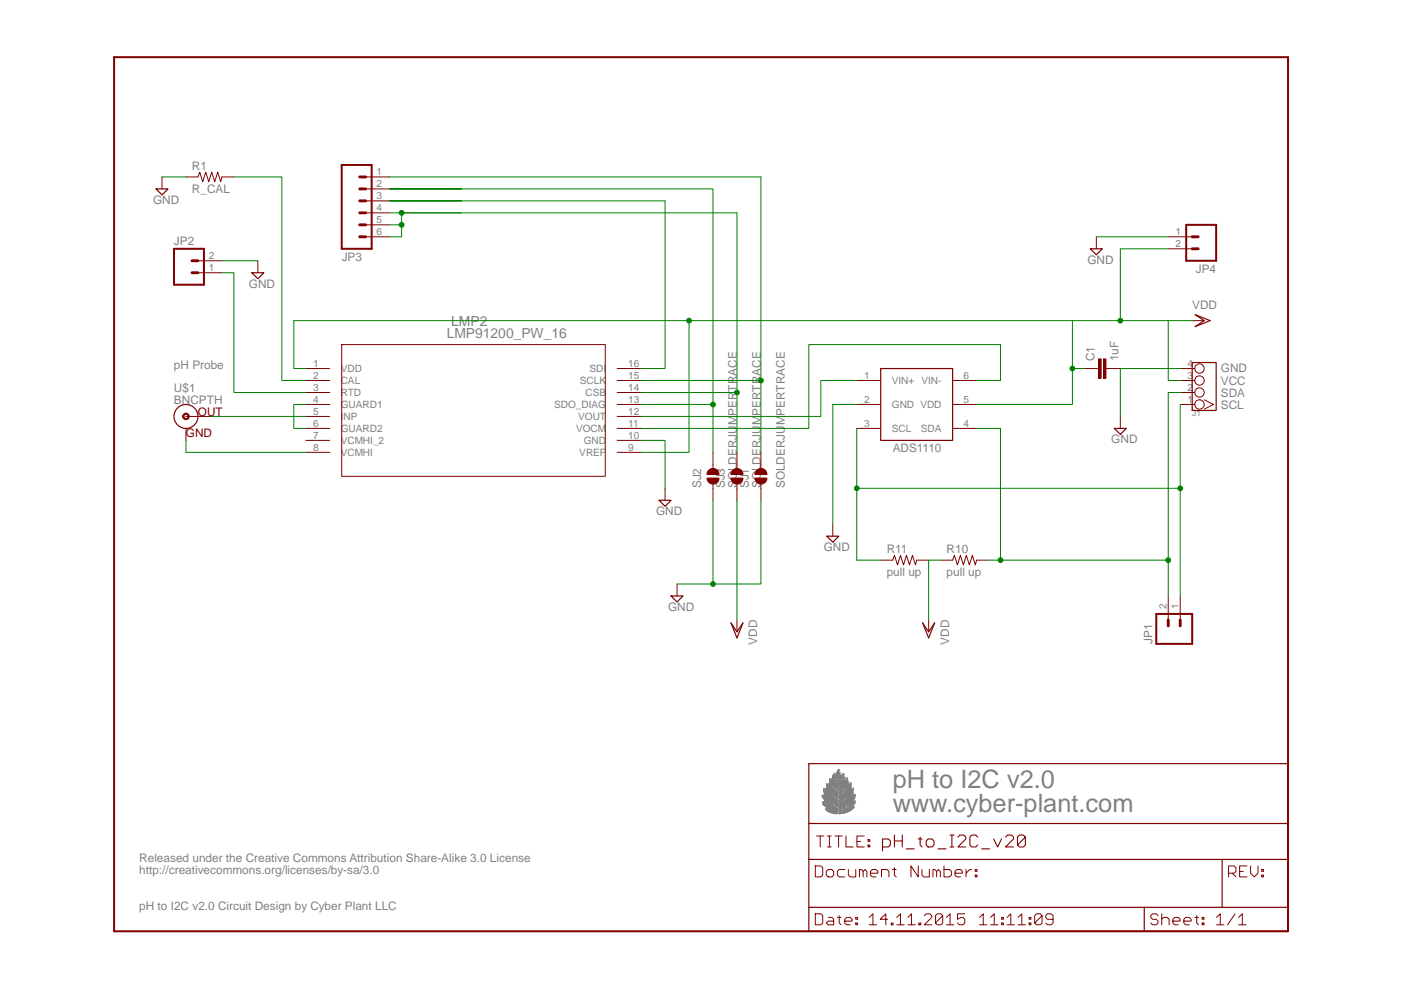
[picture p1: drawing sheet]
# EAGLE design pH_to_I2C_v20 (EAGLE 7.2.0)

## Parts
C1  1uF  CAP1206  [1206]
IC1  ADS1110  [SOT-23-6]
J1  TWIG-4P-2.090D  [4P-2.0-90D]
JP1  M02PTH  [1X02]
JP2  M02PTH  [1X02]
JP3  M06SIP  [1X06]
JP4  M02PTH  [1X02]
LMP2  LMP91200_PW_16  [MTC16]
R1  R_CAL  RESISTORPTH-1/4W  [AXIAL-0.4]
R10  pull up  RESISTORPTH-1/4W  [AXIAL-0.4]
R11  pull up  RESISTORPTH-1/4W  [AXIAL-0.4]
SJ1  SOLDERJUMPERTRACE  [SJ_2S-TRACE]
SJ2  SOLDERJUMPERTRACE  [SJ_2S-TRACE]
SJ3  SOLDERJUMPERTRACE  [SJ_2S-TRACE]
U$1  BNCPTH  [BNC]

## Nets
GND: C1.2 IC1.2(GND) J1.4 JP2.2 JP4.1 LMP2.10(GND) R1.P$1 SJ1.1 SJ2.1
N$1: JP3.1 LMP2.15(SCLK) SJ1.2
N$2: JP3.2 LMP2.13(SDO_DIAG) SJ2.2
N$3: IC1.4(SDA) J1.2 JP1.2 R10.P$2
N$4: IC1.1(VIN+) LMP2.12(VOUT)
N$5: IC1.6(VIN-) LMP2.11(VOCM)
N$6: IC1.3(SCL) J1.1 JP1.1 R11.P$1
N$13: JP3.4 JP3.5 JP3.6 LMP2.14(CSB) SJ3.2
N$14: JP2.1 LMP2.3(RTD)
N$15: LMP2.8(VCMHI) U$1.GND
N$16: LMP2.5(INP) U$1.S(OUT)
N$17: LMP2.2(CAL) R1.P$2
N$18: LMP2.4(GUARD1) LMP2.6(GUARD2)
N$19: JP3.3 LMP2.16(SDI)
VDD: C1.1 IC1.5(VDD) J1.3 JP4.2 LMP2.1(VDD) LMP2.9(VREF) R10.P$1 R11.P$2 SJ3.1
Unconnected: LMP2.7(VCMHI_2)

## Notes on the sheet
- pH Probe
- GND
- VCC
- SDA
- SCL
- pH to I2C v2.0
- www.cyber-plant.com
- Released under the Creative Commons Attribution Share-Alike 3.0 License
- http://creativecommons.org/licenses/by-sa/3.0
- pH to I2C v2.0 Circuit Design by Cyber Plant LLC
